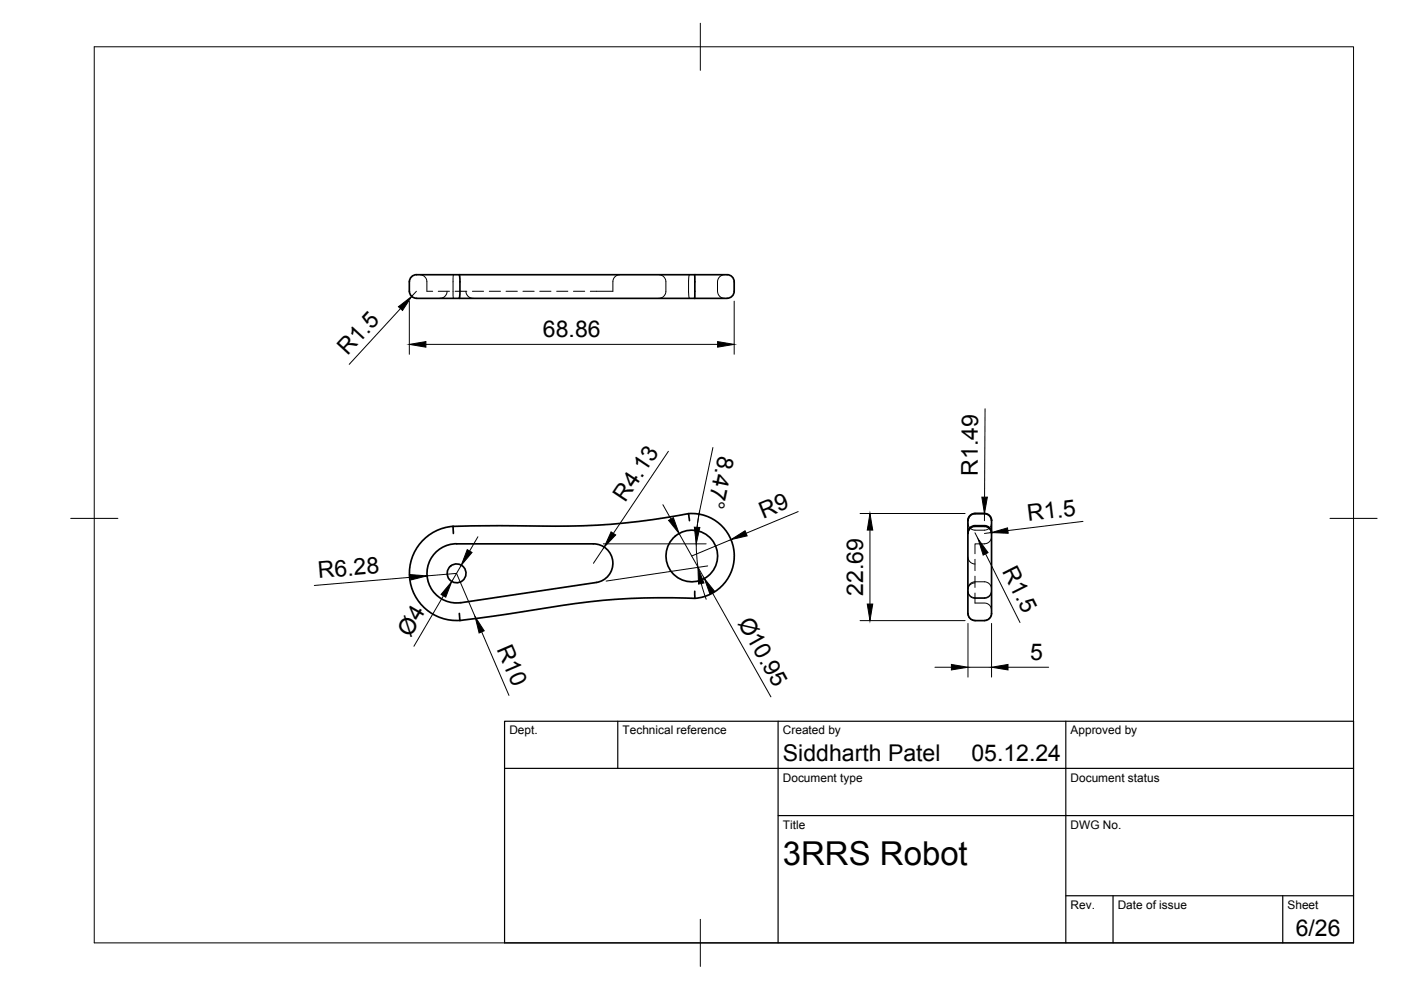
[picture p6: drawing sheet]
<svg xmlns="http://www.w3.org/2000/svg" width="297mm" height="210mm" viewBox="0 0 297 210" stroke-linecap="round" stroke-linejoin="round" font-family="sans-serif">
<!-- layer: Visible -->
<g fill="none" stroke="#000" stroke-width=".36">
<path d="M86.8 59.7v2.1M86.8 59.7a1.68 1.68 0 0 1 2.1-1.5h8.5l.1 .3v3.8l-.1 1h-7.7a3.1 3.1 0 0 1-2.6-.7l-.3-.9M97.4 58.2h49.9v5.1M147.3 58.2h6.9M154.2 58.2a1.49 1.49 0 0 1 1.5 1.5v2.1a1.49 1.49 0 0 1-1.5 1.4M97.4 63.3h49.9M147.3 63.3h6.9M96.1 111.6a10 10 0 0 0-9.3 10.7 10 10 0 0 0 10.7 9.2M146 108.9a9 9 0 0 1 9.7 8.3 9 9 0 0 1-8.4 9.7M146.2 110.4l-.2-1.5a143.9 143.9 0 0 1-31.2 2.6h-8.9l-9.8 .1v1.5M205.2 110.4v2.7a1.52 1.52 0 0 1 1.5-1.5h2a1.61 1.61 0 0 1 1.5 2.1v14.9a4.4 4.4 0 0 1-.3 2.4l-.7 .5-.5 .1M205.2 113.1v15.5a3.2 3.2 0 0 0 .6 2.7l.9 .3"/>
<path d="M205.2 112.9a1.49 1.49 0 0 1 1.5-1.4h2a1.49 1.49 0 0 1 1.5 1.4M205.7 109.3l-.5 1.1a1.54 1.54 0 0 1 1.5-1.5zM206.7 108.9h2M208.7 108.9a1.71 1.71 0 0 1 1.5 2.2v2M208.7 108.9a1.49 1.49 0 0 1 1.5 1.5M97.4 130.1l.1 1.5M97.7 127.8a6.3 6.3 0 0 1-7.2-5.8 6.3 6.3 0 0 1 6.3-6.7h29a4.1 4.1 0 0 1 4.1 3.8 4.1 4.1 0 0 1-3.5 4.4l-28.7 4.3M147.3 125.4v1.5a142 142 0 0 0-31.2 2l-8.8 1.4-9.8 1.3M206.7 131.6h2"/>
<circle cx="146.7" cy="117.9" r="5.5"/>
<circle cx="96.8" cy="121.6" r="2"/>
</g>
<!-- layer: Hidden -->
<g fill="none" stroke="#000" stroke-width=".21">
<path d="M89 58.2a1.51 1.51 0 0 1 1.5 1.5v2.1h1.2M96.1 58.2v5.1M131.4 58.2a1.51 1.51 0 0 0-1.5 1.5v2.1h-4.7M139.7 58.2a1.51 1.51 0 0 1 1.5 1.5v2.1a1.54 1.54 0 0 1-1.5 1.5M146.2 58.2l-.2 1.3v2.6l.2 1.2M153.6 58.2a1.54 1.54 0 0 0-1.5 1.5v2.1a1.52 1.52 0 0 0 1.5 1.5M92.9 61.8h2.4M94.8 61.8a1.52 1.52 0 0 1-1.5 1.5M96.5 61.8h2.5M98.8 61.8a1.54 1.54 0 0 0 1.5 1.5M100.2 61.8h2.3M103.7 61.8h2.4"/>
<path d="M107.3 61.8h2.4M110.9 61.8h2.4M114.4 61.8h2.4M118 61.8h2.4M121.6 61.8h2.4M205.2 113.1a1.48 1.48 0 0 1 1.5-1.5h2a1.5 1.5 0 0 1 1.5 1.5M205.2 110.9a1.52 1.52 0 0 0 1.5 1.5h2a1.52 1.52 0 0 0 1.5-1.5M205.2 118.1a1.54 1.54 0 0 0 1.5 1.5M206.7 118.6v2.4M210.2 113.8a1.54 1.54 0 0 1-1.5 1.5h-2v2.1M205.2 130.1l.1 .5 .4 .5 .4 .3 .6 .2h2l.7-.2 .6-.6 .2-.7M205.2 125.4l.3 .9 .5 .4 .7 .2 2.5-.1 .7-.5 .3-.9"/>
<path d="M205.2 125.2a1.52 1.52 0 0 0 1.5 1.5h2a1.54 1.54 0 0 0 1.5-1.5M205.2 124.9a1.52 1.52 0 0 1 1.5-1.5h2a1.54 1.54 0 0 1 1.5 1.5M206.7 125.7v2.2h2a1.5 1.5 0 0 1 1.5 1.5M206.7 122.2v2.4M206.7 123.6a1.48 1.48 0 0 0-1.5 1.5"/>
</g>
<!-- layer: BORDER -->
<path d="M20 9.9h267v190h-267zM148.5 4.9v10M15 109.9h10M282 109.9h10M148.5 194.9v10" fill="none" stroke="#000" stroke-width=".21"/>
<!-- layer: TITLEBLOCK -->
<path d="M107 152.9h180v47h-180zM131 152.9v10M165 152.9v47M226 152.9v47M107 162.9h180M165 172.9h122M226 189.9h61M236 189.9v10M272 189.9v10" fill="none" stroke="#000" stroke-width=".25"/>
<!-- layer: FD_Dimensions -->
<g fill="none" stroke="#000" stroke-width=".21">
<path d="M84.9 65.4l-10.9 11.9M86.8 63.9v11.2M88.3 61.8l-1 1.1M90.3 73h61.8M155.7 63.9v11.2M141.7 95.7l-11.7 17.4M151.2 94.9l-2.9 13.4M208.9 86.7l-.2 18.7M97.8 119.9l-2 3.4M101.3 113.8l-1.7 3M127.9 115.3h21.8M128.1 116l-2.3 3.4"/>
<path d="M140.5 107l1.8 3.1M144 113.1l5.3 9.6M148.3 108.3l-.5 3.5M148.3 108.3a33.9 33.9 0 0 0-.3 12M150.1 120l-21.6 3.2M155 114.4l-8.4 3.5M169.2 108.5l-11 4.6M182.4 108.9h22.2M184.4 112.4v15.7M206.7 113l.7 1.3M208.7 108.9v1.5M209 117.4l7.3 14.6"/>
<path d="M210.2 112.9l-1.5 .2M229.6 110.5l-15.9 2M87.1 122.4l-20.5 1.7M90.5 122.1l6.3-.5 3.9 9.2M94 126.3l-6.2 10.7M102.1 134l5.8 13.4M148.7 123.7l1 3.4M151 125.7l12.4 22.1M182.4 131.6h22.2M205.2 132.2v11.4M210.2 132.2v11.4M198.2 141.5h3.5"/>
<path d="M205.2 141.5h5M213.7 141.5h8.6"/>
</g>
<g fill="#000" stroke="#000" stroke-width=".21">
<path d="M84.5 65l2.8-2.1-2 2.9zM86.8 73l3.5-.6v1.2zM152.1 72.4l3.6 .6-3.6 .6zM99.1 116.5l1 .6-2.3 2.8zM129.6 112.8l.9 .6-2.4 2.6zM141.8 110.3l1-.5 1.2 3.3zM147.2 111.8h1.2l-.8 3.5zM155 114.4l3-1.9 .4 1.1zM184.4 108.9l.6 3.5h-1.1zM208.2 105.4h1.1l-.6 3.5zM207.4 114.3l2.1 2.9-1.1 .5zM210.2 112.9l3.4-1 .2 1.2z"/>
<path d="M87 121.8l3.5 .3-3.4 .9zM95.8 123.3l-1.3 3.3-1-.6zM100.7 130.8l2 2.9-1.1 .5zM148 120.3l1.2 3.3-1.1 .2zM149.3 122.7l2.3 2.7-1.1 .6zM183.9 128.1h1.1l-.6 3.5zM201.7 140.9l3.5 .6-3.5 .5zM210.2 141.5l3.5-.6v1.1z"/>
</g>
<text font-size="7" x="166" y="183.4">3RRS Robot</text>
<g font-size="4.9">
<text x="115.1" y="71.6">68.86</text>
<text x="73.7" y="75.5" transform="rotate(-47 73.7 75.5)">R1.5</text>
<text x="152.3" y="96.4" transform="rotate(102 152.3 96.4)">8.47°</text>
<text x="207.3" y="100.9" transform="rotate(-90 207.3 100.9)">R1.49</text>
<text x="132.6" y="106.7" transform="rotate(-56 132.6 106.7)">R4.13</text>
<text x="161.8" y="110" transform="rotate(-22 161.8 110)">R9</text>
<text x="218" y="110.5" transform="rotate(-7 218 110.5)">R1.5</text>
<text x="67.5" y="122.6" transform="rotate(-5 67.5 122.6)">R6.28</text>
<text x="212.4" y="121" transform="rotate(63 212.4 121)">R1.5</text>
<text x="156.3" y="132" transform="rotate(61 156.3 132)">Ø10.95</text>
<text x="183" y="126.3" transform="rotate(-90 183 126.3)">22.69</text>
<text x="87" y="135.2" transform="rotate(-60 87 135.2)">Ø4</text>
<text x="105.2" y="137.6" transform="rotate(67 105.2 137.6)">R10</text>
<text x="218.4" y="140">5</text>
<text x="166" y="161.4">Siddharth Patel</text>
<text x="206" y="161.4">05.12.24</text>
<text x="274.7" y="198.6">6/26</text>
</g>
<g font-size="2.5">
<text x="108" y="155.7">Dept.</text>
<text x="132" y="155.7">Technical reference</text>
<text x="166" y="155.7">Created by</text>
<text x="227" y="155.7">Approved by</text>
<text x="166" y="165.7">Document type</text>
<text x="227" y="165.7">Document status</text>
<text x="166" y="175.7">Title</text>
<text x="227" y="175.7">DWG No.</text>
<text x="227" y="192.7">Rev.</text>
<text x="237" y="192.7">Date of issue</text>
<text x="273" y="192.7">Sheet</text>
</g>
</svg>
